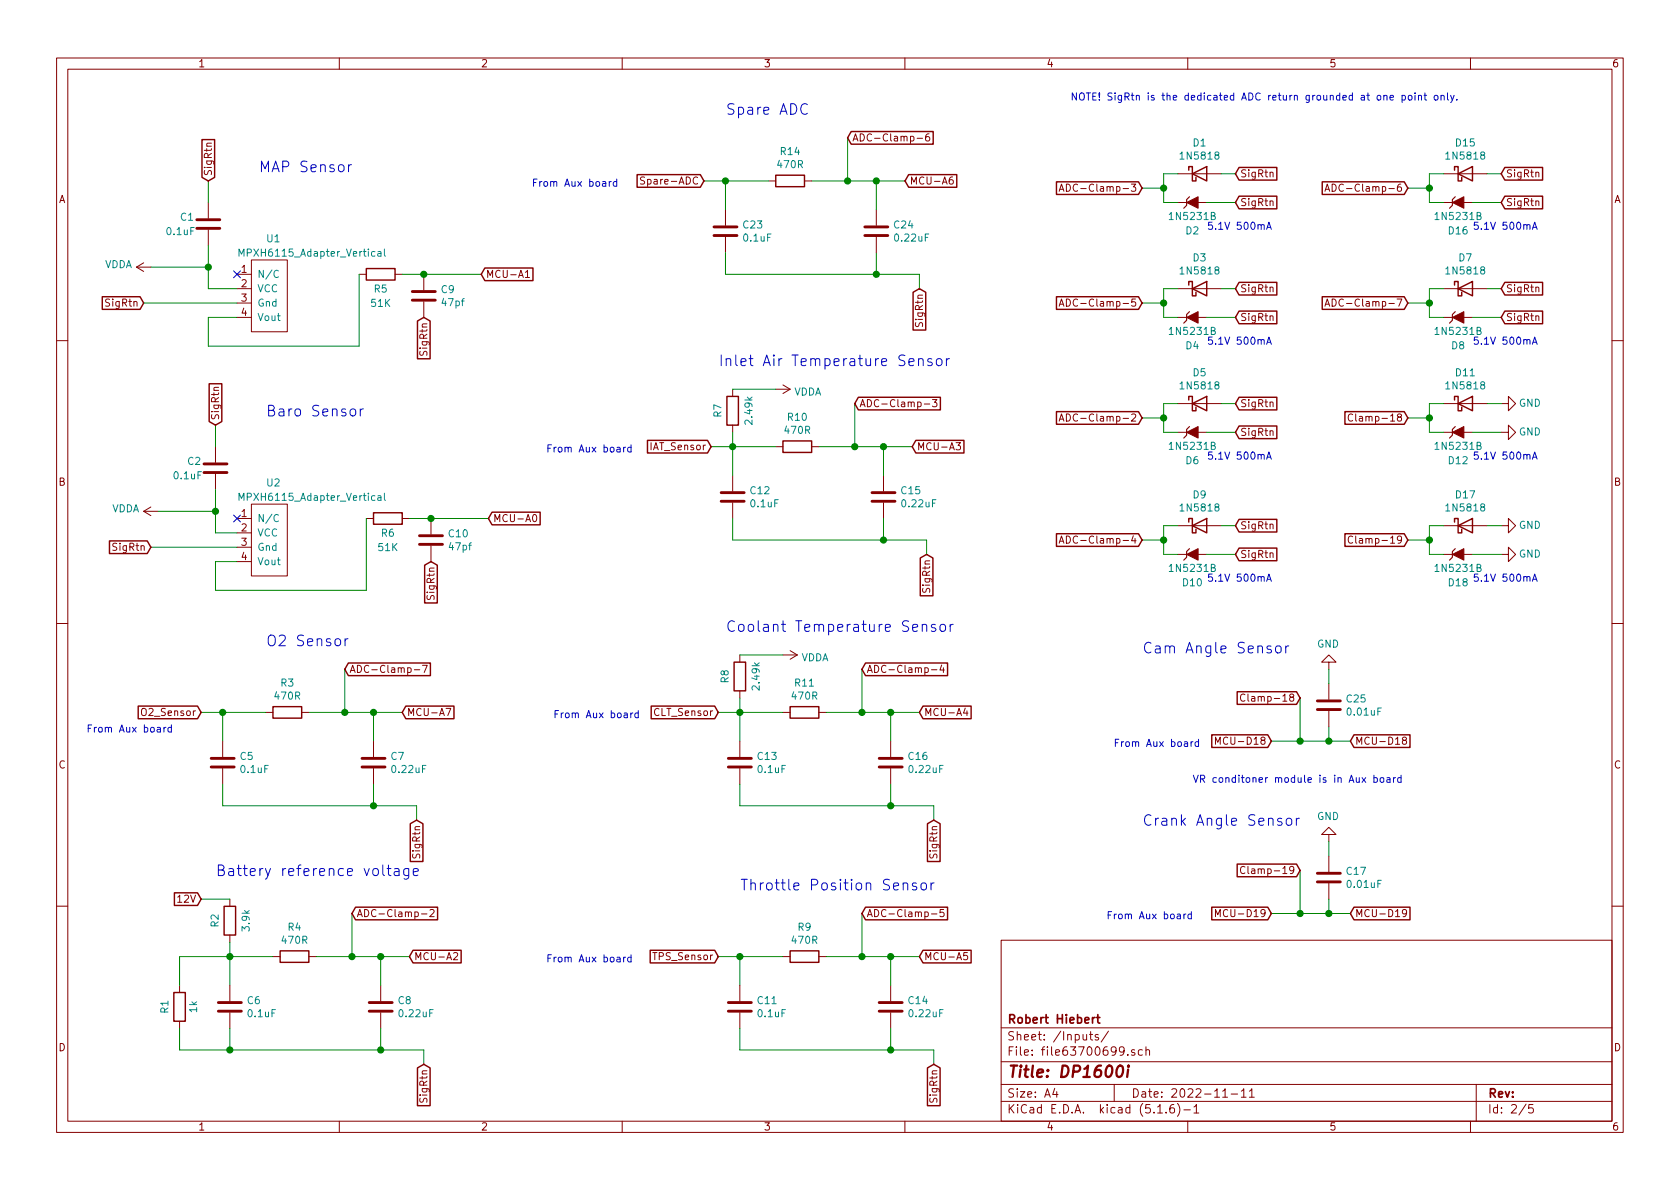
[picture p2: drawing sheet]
EESchema Schematic File Version 4
EELAYER 30 0
EELAYER END
$Descr A4 11693 8268
encoding utf-8
Sheet 2 5
Title "DP1600i"
Date "2022-11-11"
Rev ""
Comp "Robert Hiebert"
Comment1 ""
Comment2 ""
Comment3 ""
Comment4 ""
$EndDescr
$Comp
L Device:C C1
U 1 1
P 1450 1550
F 0 "C1" H 1250 1600 50  0000 L CNN
F 1 "0.1uF" H 1150 1500 50  0000 L CNN
F 2 "Capacitor_THT:C_Disc_D5.0mm_W2.5mm_P2.50mm" H 1488 1400 50  0001 C CNN
F 3 "~" H 1450 1550 50  0001 C CNN
F 4 "445-174244-1-ND" H 300 50  50  0001 C CNN "Digikey Part Number"
F 5 "TDK" H 300 50  50  0001 C CNN "Manufacturer_Name"
F 6 "FA18X7R1H103KNU06" H 300 50  50  0001 C CNN "Manufacturer_Part_Number"
F 7 "https://www.digikey.com.au/product-detail/en/tdk-corporation/FA18X7R1H103KNU06/445-174244-1-ND/5865002" H 300 50  50  0001 C CNN "URL"
	1    1450 1550
	1    0    0    -1  
$EndComp
Text Notes 1800 1200 0    74   ~ 0
MAP Sensor
$Comp
L Device:R R3
U 1 1
P 2000 4950
F 0 "R3" V 1793 4950 50  0000 C CNN
F 1 "470R" V 1884 4950 50  0000 C CNN
F 2 "Resistor_THT:R_Axial_DIN0207_L6.3mm_D2.5mm_P7.62mm_Horizontal" V 1930 4950 50  0001 C CNN
F 3 "~" H 2000 4950 50  0001 C CNN
F 4 "Vishay" H 50  2150 50  0001 C CNN "Manufacturer_Name"
F 5 "MBA02040C4700FRP00" H 50  2150 50  0001 C CNN "Manufacturer_Part_Number"
F 6 "https://www.digikey.com.au/product-detail/en/vishay-beyschlag-draloric-bc-components/MBA02040C4700FRP00/BC3516CT-ND/7350946" H 50  2150 50  0001 C CNN "URL"
F 7 "BC3516CT-ND" H 50  2150 50  0001 C CNN "Digikey Part Number"
	1    2000 4950
	0    1    1    0   
$EndComp
$Comp
L Device:C C7
U 1 1
P 2600 5300
F 0 "C7" H 2715 5346 50  0000 L CNN
F 1 "0.22uF" H 2715 5255 50  0000 L CNN
F 2 "Capacitor_THT:C_Disc_D5.0mm_W2.5mm_P2.50mm" H 2638 5150 50  0001 C CNN
F 3 "~" H 2600 5300 50  0001 C CNN
F 4 "445-180564-1-ND" H 50  2150 50  0001 C CNN "Digikey Part Number"
F 5 "TDK" H 50  2150 50  0001 C CNN "Manufacturer_Name"
F 6 "FA18X8R1E224KRU06" H 50  2150 50  0001 C CNN "Manufacturer_Part_Number"
F 7 "https://www.digikey.com.au/product-detail/en/tdk-corporation/FA18X8R1E224KRU06/445-180564-1-ND/9560690" H 50  2150 50  0001 C CNN "URL"
	1    2600 5300
	1    0    0    -1  
$EndComp
$Comp
L Device:C C5
U 1 1
P 1550 5300
F 0 "C5" H 1665 5346 50  0000 L CNN
F 1 "0.1uF" H 1665 5255 50  0000 L CNN
F 2 "Capacitor_THT:C_Disc_D5.0mm_W2.5mm_P2.50mm" H 1588 5150 50  0001 C CNN
F 3 "~" H 1550 5300 50  0001 C CNN
F 4 "445-180563-1-ND" H 50  2150 50  0001 C CNN "Digikey Part Number"
F 5 "TDK" H 50  2150 50  0001 C CNN "Manufacturer_Name"
F 6 "FA18X8R1E104KNU06" H 50  2150 50  0001 C CNN "Manufacturer_Part_Number"
F 7 "https://www.digikey.com.au/product-detail/en/tdk-corporation/FA18X8R1E104KNU06/445-180563-1-ND/9560689" H 50  2150 50  0001 C CNN "URL"
	1    1550 5300
	1    0    0    -1  
$EndComp
Wire Wire Line
	1550 5450 1550 5600
Wire Wire Line
	1550 5600 2600 5600
Wire Wire Line
	2900 5600 2900 5700
Wire Wire Line
	2600 5450 2600 5600
Connection ~ 2600 5600
Wire Wire Line
	2600 5600 2900 5600
Wire Wire Line
	1550 5150 1550 4950
Wire Wire Line
	1550 4950 1850 4950
Wire Wire Line
	2150 4950 2400 4950
Wire Wire Line
	2600 4950 2600 5150
Wire Wire Line
	2400 4650 2400 4950
Connection ~ 2400 4950
Wire Wire Line
	2400 4950 2600 4950
Text GLabel 1400 4950 0    50   Input ~ 0
O2_Sensor
Wire Wire Line
	1400 4950 1550 4950
Connection ~ 1550 4950
Text GLabel 2800 4950 2    50   Input ~ 0
MCU-A7
Wire Wire Line
	2800 4950 2600 4950
Connection ~ 2600 4950
Text Notes 1850 4500 0    74   ~ 0
O2 Sensor
$Comp
L Device:R R9
U 1 1
P 5600 6650
F 0 "R9" V 5393 6650 50  0000 C CNN
F 1 "470R" V 5484 6650 50  0000 C CNN
F 2 "Resistor_THT:R_Axial_DIN0207_L6.3mm_D2.5mm_P7.62mm_Horizontal" V 5530 6650 50  0001 C CNN
F 3 "~" H 5600 6650 50  0001 C CNN
F 4 "Vishay" H 50  5350 50  0001 C CNN "Manufacturer_Name"
F 5 "MBA02040C4700FRP00" H 50  5350 50  0001 C CNN "Manufacturer_Part_Number"
F 6 "https://www.digikey.com.au/product-detail/en/vishay-beyschlag-draloric-bc-components/MBA02040C4700FRP00/BC3516CT-ND/7350946" H 50  5350 50  0001 C CNN "URL"
F 7 "BC3516CT-ND" H 50  5350 50  0001 C CNN "Digikey Part Number"
	1    5600 6650
	0    1    1    0   
$EndComp
$Comp
L Device:C C14
U 1 1
P 6200 7000
F 0 "C14" H 6315 7046 50  0000 L CNN
F 1 "0.22uF" H 6315 6955 50  0000 L CNN
F 2 "Capacitor_THT:C_Disc_D5.0mm_W2.5mm_P2.50mm" H 6238 6850 50  0001 C CNN
F 3 "~" H 6200 7000 50  0001 C CNN
F 4 "445-180564-1-ND" H 50  5350 50  0001 C CNN "Digikey Part Number"
F 5 "TDK" H 50  5350 50  0001 C CNN "Manufacturer_Name"
F 6 "FA18X8R1E224KRU06" H 50  5350 50  0001 C CNN "Manufacturer_Part_Number"
F 7 "https://www.digikey.com.au/product-detail/en/tdk-corporation/FA18X8R1E224KRU06/445-180564-1-ND/9560690" H 50  5350 50  0001 C CNN "URL"
	1    6200 7000
	1    0    0    -1  
$EndComp
$Comp
L Device:C C11
U 1 1
P 5150 7000
F 0 "C11" H 5265 7046 50  0000 L CNN
F 1 "0.1uF" H 5265 6955 50  0000 L CNN
F 2 "Capacitor_THT:C_Disc_D5.0mm_W2.5mm_P2.50mm" H 5188 6850 50  0001 C CNN
F 3 "~" H 5150 7000 50  0001 C CNN
F 4 "445-180563-1-ND" H 50  5350 50  0001 C CNN "Digikey Part Number"
F 5 "TDK" H 50  5350 50  0001 C CNN "Manufacturer_Name"
F 6 "FA18X8R1E104KNU06" H 50  5350 50  0001 C CNN "Manufacturer_Part_Number"
F 7 "https://www.digikey.com.au/product-detail/en/tdk-corporation/FA18X8R1E104KNU06/445-180563-1-ND/9560689" H 50  5350 50  0001 C CNN "URL"
	1    5150 7000
	1    0    0    -1  
$EndComp
Wire Wire Line
	5150 7150 5150 7300
Wire Wire Line
	5150 7300 6200 7300
Wire Wire Line
	6500 7300 6500 7400
Wire Wire Line
	6200 7150 6200 7300
Connection ~ 6200 7300
Wire Wire Line
	6200 7300 6500 7300
Wire Wire Line
	5150 6850 5150 6650
Wire Wire Line
	5150 6650 5450 6650
Wire Wire Line
	5750 6650 6000 6650
Wire Wire Line
	6200 6650 6200 6850
Text GLabel 2450 6350 2    50   Input ~ 0
ADC-Clamp-2
Wire Wire Line
	6000 6350 6000 6650
Connection ~ 6000 6650
Wire Wire Line
	6000 6650 6200 6650
Text GLabel 5000 6650 0    50   Input ~ 0
TPS_Sensor
Wire Wire Line
	5000 6650 5150 6650
Connection ~ 5150 6650
Text GLabel 2850 6650 2    50   Input ~ 0
MCU-A2
Wire Wire Line
	6400 6650 6200 6650
Connection ~ 6200 6650
Text Notes 5150 6200 0    74   ~ 0
Throttle Position Sensor
$Comp
L Device:R R10
U 1 1
P 5550 3100
F 0 "R10" V 5343 3100 50  0000 C CNN
F 1 "470R" V 5434 3100 50  0000 C CNN
F 2 "Resistor_THT:R_Axial_DIN0207_L6.3mm_D2.5mm_P7.62mm_Horizontal" V 5480 3100 50  0001 C CNN
F 3 "~" H 5550 3100 50  0001 C CNN
F 4 "Vishay" H 0   0   50  0001 C CNN "Manufacturer_Name"
F 5 "MBA02040C4700FRP00" H 0   0   50  0001 C CNN "Manufacturer_Part_Number"
F 6 "https://www.digikey.com.au/product-detail/en/vishay-beyschlag-draloric-bc-components/MBA02040C4700FRP00/BC3516CT-ND/7350946" H 0   0   50  0001 C CNN "URL"
F 7 "BC3516CT-ND" H 0   0   50  0001 C CNN "Digikey Part Number"
	1    5550 3100
	0    1    1    0   
$EndComp
$Comp
L Device:C C15
U 1 1
P 6150 3450
F 0 "C15" H 6265 3496 50  0000 L CNN
F 1 "0.22uF" H 6265 3405 50  0000 L CNN
F 2 "Capacitor_THT:C_Disc_D5.0mm_W2.5mm_P2.50mm" H 6188 3300 50  0001 C CNN
F 3 "~" H 6150 3450 50  0001 C CNN
F 4 "445-180564-1-ND" H 0   0   50  0001 C CNN "Digikey Part Number"
F 5 "TDK" H 0   0   50  0001 C CNN "Manufacturer_Name"
F 6 "FA18X8R1E224KRU06" H 0   0   50  0001 C CNN "Manufacturer_Part_Number"
F 7 "https://www.digikey.com.au/product-detail/en/tdk-corporation/FA18X8R1E224KRU06/445-180564-1-ND/9560690" H 0   0   50  0001 C CNN "URL"
	1    6150 3450
	1    0    0    -1  
$EndComp
$Comp
L Device:C C12
U 1 1
P 5100 3450
F 0 "C12" H 5215 3496 50  0000 L CNN
F 1 "0.1uF" H 5215 3405 50  0000 L CNN
F 2 "Capacitor_THT:C_Disc_D5.0mm_W2.5mm_P2.50mm" H 5138 3300 50  0001 C CNN
F 3 "~" H 5100 3450 50  0001 C CNN
F 4 "445-180563-1-ND" H 0   0   50  0001 C CNN "Digikey Part Number"
F 5 "TDK" H 0   0   50  0001 C CNN "Manufacturer_Name"
F 6 "FA18X8R1E104KNU06" H 0   0   50  0001 C CNN "Manufacturer_Part_Number"
F 7 "https://www.digikey.com.au/product-detail/en/tdk-corporation/FA18X8R1E104KNU06/445-180563-1-ND/9560689" H 0   0   50  0001 C CNN "URL"
	1    5100 3450
	1    0    0    -1  
$EndComp
Wire Wire Line
	5100 3600 5100 3750
Wire Wire Line
	5100 3750 6150 3750
Wire Wire Line
	6450 3750 6450 3850
Wire Wire Line
	6150 3600 6150 3750
Connection ~ 6150 3750
Wire Wire Line
	6150 3750 6450 3750
Wire Wire Line
	5100 3300 5100 3100
Wire Wire Line
	5100 3100 5400 3100
Wire Wire Line
	5700 3100 5950 3100
Wire Wire Line
	6150 3100 6150 3300
Wire Wire Line
	5950 2800 5950 3100
Connection ~ 5950 3100
Wire Wire Line
	5950 3100 6150 3100
Text GLabel 4950 3100 0    50   Input ~ 0
IAT_Sensor
Wire Wire Line
	4950 3100 5100 3100
Connection ~ 5100 3100
Text GLabel 3400 3600 2    50   Input ~ 0
MCU-A0
Wire Wire Line
	6350 3100 6150 3100
Connection ~ 6150 3100
Text Notes 5000 2550 0    74   ~ 0
Inlet Air Temperature Sensor
$Comp
L Device:R R7
U 1 1
P 5100 2850
F 0 "R7" V 5200 2850 50  0000 C CNN
F 1 "2.49k" V 4984 2850 50  0000 C CNN
F 2 "Resistor_THT:R_Axial_DIN0207_L6.3mm_D2.5mm_P7.62mm_Horizontal" V 5030 2850 50  0001 C CNN
F 3 "~" H 5100 2850 50  0001 C CNN
F 4 "BC2.49KXCT-ND" H 0   0   50  0001 C CNN "Digikey Part Number"
F 5 "Vishay" H 0   0   50  0001 C CNN "Manufacturer_Name"
F 6 "MBA02040C2491FRP00" H 0   0   50  0001 C CNN "Manufacturer_Part_Number"
F 7 "https://www.digikey.com.au/product-detail/en/vishay-beyschlag-draloric-bc-components/MBA02040C2491FRP00/BC2-49KXCT-ND/336807" H 0   0   50  0001 C CNN "URL"
	1    5100 2850
	-1   0    0    1   
$EndComp
$Comp
L power:VDDA #PWR013
U 1 1
P 5400 2700
F 0 "#PWR013" H 5400 2550 50  0001 C CNN
F 1 "VDDA" V 5417 2828 50  0000 L CNN
F 2 "" H 5400 2700 50  0001 C CNN
F 3 "" H 5400 2700 50  0001 C CNN
	1    5400 2700
	0    1    1    0   
$EndComp
Wire Wire Line
	5400 2700 5100 2700
Wire Wire Line
	5100 3000 5100 3100
$Comp
L Device:R R11
U 1 1
P 5600 4950
F 0 "R11" V 5393 4950 50  0000 C CNN
F 1 "470R" V 5484 4950 50  0000 C CNN
F 2 "Resistor_THT:R_Axial_DIN0207_L6.3mm_D2.5mm_P7.62mm_Horizontal" V 5530 4950 50  0001 C CNN
F 3 "~" H 5600 4950 50  0001 C CNN
F 4 "Vishay" H 0   0   50  0001 C CNN "Manufacturer_Name"
F 5 "MBA02040C4700FRP00" H 0   0   50  0001 C CNN "Manufacturer_Part_Number"
F 6 "https://www.digikey.com.au/product-detail/en/vishay-beyschlag-draloric-bc-components/MBA02040C4700FRP00/BC3516CT-ND/7350946" H 0   0   50  0001 C CNN "URL"
F 7 "BC3516CT-ND" H 0   0   50  0001 C CNN "Digikey Part Number"
	1    5600 4950
	0    1    1    0   
$EndComp
$Comp
L Device:C C16
U 1 1
P 6200 5300
F 0 "C16" H 6315 5346 50  0000 L CNN
F 1 "0.22uF" H 6315 5255 50  0000 L CNN
F 2 "Capacitor_THT:C_Disc_D5.0mm_W2.5mm_P2.50mm" H 6238 5150 50  0001 C CNN
F 3 "~" H 6200 5300 50  0001 C CNN
F 4 "445-180564-1-ND" H 0   0   50  0001 C CNN "Digikey Part Number"
F 5 "TDK" H 0   0   50  0001 C CNN "Manufacturer_Name"
F 6 "FA18X8R1E224KRU06" H 0   0   50  0001 C CNN "Manufacturer_Part_Number"
F 7 "https://www.digikey.com.au/product-detail/en/tdk-corporation/FA18X8R1E224KRU06/445-180564-1-ND/9560690" H 0   0   50  0001 C CNN "URL"
	1    6200 5300
	1    0    0    -1  
$EndComp
$Comp
L Device:C C13
U 1 1
P 5150 5300
F 0 "C13" H 5265 5346 50  0000 L CNN
F 1 "0.1uF" H 5265 5255 50  0000 L CNN
F 2 "Capacitor_THT:C_Disc_D5.0mm_W2.5mm_P2.50mm" H 5188 5150 50  0001 C CNN
F 3 "~" H 5150 5300 50  0001 C CNN
F 4 "445-180563-1-ND" H 0   0   50  0001 C CNN "Digikey Part Number"
F 5 "TDK" H 0   0   50  0001 C CNN "Manufacturer_Name"
F 6 "FA18X8R1E104KNU06" H 0   0   50  0001 C CNN "Manufacturer_Part_Number"
F 7 "https://www.digikey.com.au/product-detail/en/tdk-corporation/FA18X8R1E104KNU06/445-180563-1-ND/9560689" H 0   0   50  0001 C CNN "URL"
	1    5150 5300
	1    0    0    -1  
$EndComp
Wire Wire Line
	5150 5450 5150 5600
Wire Wire Line
	5150 5600 6200 5600
Wire Wire Line
	6500 5600 6500 5700
Wire Wire Line
	6200 5450 6200 5600
Connection ~ 6200 5600
Wire Wire Line
	6200 5600 6500 5600
Wire Wire Line
	5150 5150 5150 4950
Wire Wire Line
	5150 4950 5450 4950
Wire Wire Line
	5750 4950 6000 4950
Wire Wire Line
	6200 4950 6200 5150
Wire Wire Line
	6000 4650 6000 4950
Connection ~ 6000 4950
Wire Wire Line
	6000 4950 6200 4950
Text GLabel 5000 4950 0    50   Input ~ 0
CLT_Sensor
Wire Wire Line
	5000 4950 5150 4950
Connection ~ 5150 4950
Text GLabel 3350 1900 2    50   Input ~ 0
MCU-A1
Wire Wire Line
	6400 4950 6200 4950
Connection ~ 6200 4950
Text Notes 5050 4400 0    74   ~ 0
Coolant Temperature Sensor
$Comp
L Device:R R8
U 1 1
P 5150 4700
F 0 "R8" V 5250 4700 50  0000 C CNN
F 1 "2.49k" V 5034 4700 50  0000 C CNN
F 2 "Resistor_THT:R_Axial_DIN0207_L6.3mm_D2.5mm_P7.62mm_Horizontal" V 5080 4700 50  0001 C CNN
F 3 "~" H 5150 4700 50  0001 C CNN
F 4 "BC2.49KXCT-ND" H 0   0   50  0001 C CNN "Digikey Part Number"
F 5 "Vishay" H 0   0   50  0001 C CNN "Manufacturer_Name"
F 6 "MBA02040C2491FRP00" H 0   0   50  0001 C CNN "Manufacturer_Part_Number"
F 7 "https://www.digikey.com.au/product-detail/en/vishay-beyschlag-draloric-bc-components/MBA02040C2491FRP00/BC2-49KXCT-ND/336807" H 0   0   50  0001 C CNN "URL"
	1    5150 4700
	-1   0    0    1   
$EndComp
$Comp
L power:VDDA #PWR014
U 1 1
P 5450 4550
F 0 "#PWR014" H 5450 4400 50  0001 C CNN
F 1 "VDDA" V 5467 4678 50  0000 L CNN
F 2 "" H 5450 4550 50  0001 C CNN
F 3 "" H 5450 4550 50  0001 C CNN
	1    5450 4550
	0    1    1    0   
$EndComp
Wire Wire Line
	5450 4550 5150 4550
Wire Wire Line
	5150 4850 5150 4950
$Comp
L Device:R R4
U 1 1
P 2050 6650
F 0 "R4" V 1843 6650 50  0000 C CNN
F 1 "470R" V 1934 6650 50  0000 C CNN
F 2 "Resistor_THT:R_Axial_DIN0207_L6.3mm_D2.5mm_P7.62mm_Horizontal" V 1980 6650 50  0001 C CNN
F 3 "~" H 2050 6650 50  0001 C CNN
F 4 "Vishay" H -50 1800 50  0001 C CNN "Manufacturer_Name"
F 5 "MBA02040C4700FRP00" H -50 1800 50  0001 C CNN "Manufacturer_Part_Number"
F 6 "https://www.digikey.com.au/product-detail/en/vishay-beyschlag-draloric-bc-components/MBA02040C4700FRP00/BC3516CT-ND/7350946" H -50 1800 50  0001 C CNN "URL"
F 7 "BC3516CT-ND" H -50 1800 50  0001 C CNN "Digikey Part Number"
	1    2050 6650
	0    1    1    0   
$EndComp
$Comp
L Device:C C8
U 1 1
P 2650 7000
F 0 "C8" H 2765 7046 50  0000 L CNN
F 1 "0.22uF" H 2765 6955 50  0000 L CNN
F 2 "Capacitor_THT:C_Disc_D5.0mm_W2.5mm_P2.50mm" H 2688 6850 50  0001 C CNN
F 3 "~" H 2650 7000 50  0001 C CNN
F 4 "445-180564-1-ND" H -50 1800 50  0001 C CNN "Digikey Part Number"
F 5 "TDK" H -50 1800 50  0001 C CNN "Manufacturer_Name"
F 6 "FA18X8R1E224KRU06" H -50 1800 50  0001 C CNN "Manufacturer_Part_Number"
F 7 "https://www.digikey.com.au/product-detail/en/tdk-corporation/FA18X8R1E224KRU06/445-180564-1-ND/9560690" H -50 1800 50  0001 C CNN "URL"
	1    2650 7000
	1    0    0    -1  
$EndComp
$Comp
L Device:C C6
U 1 1
P 1600 7000
F 0 "C6" H 1715 7046 50  0000 L CNN
F 1 "0.1uF" H 1715 6955 50  0000 L CNN
F 2 "Capacitor_THT:C_Disc_D5.0mm_W2.5mm_P2.50mm" H 1638 6850 50  0001 C CNN
F 3 "~" H 1600 7000 50  0001 C CNN
F 4 "445-180563-1-ND" H -50 1800 50  0001 C CNN "Digikey Part Number"
F 5 "TDK" H -50 1800 50  0001 C CNN "Manufacturer_Name"
F 6 "FA18X8R1E104KNU06" H -50 1800 50  0001 C CNN "Manufacturer_Part_Number"
F 7 "https://www.digikey.com.au/product-detail/en/tdk-corporation/FA18X8R1E104KNU06/445-180563-1-ND/9560689" H -50 1800 50  0001 C CNN "URL"
	1    1600 7000
	1    0    0    -1  
$EndComp
Wire Wire Line
	1600 7150 1600 7300
Wire Wire Line
	2950 7300 2950 7400
Wire Wire Line
	2650 7150 2650 7300
Connection ~ 2650 7300
Wire Wire Line
	2650 7300 2950 7300
Wire Wire Line
	1600 6850 1600 6650
Wire Wire Line
	1600 6650 1900 6650
Wire Wire Line
	2650 6650 2650 6850
Text GLabel 5950 2800 2    50   Input ~ 0
ADC-Clamp-3
Wire Wire Line
	2450 6350 2450 6650
Connection ~ 2450 6650
Wire Wire Line
	2450 6650 2650 6650
Connection ~ 1600 6650
Text GLabel 6400 4950 2    50   Input ~ 0
MCU-A4
Wire Wire Line
	2850 6650 2650 6650
Connection ~ 2650 6650
Text Notes 1500 6100 0    74   ~ 0
Battery reference voltage
$Comp
L Device:R R2
U 1 1
P 1600 6400
F 0 "R2" V 1700 6400 50  0000 C CNN
F 1 "3.9k" V 1484 6400 50  0000 C CNN
F 2 "Resistor_THT:R_Axial_DIN0207_L6.3mm_D2.5mm_P7.62mm_Horizontal" V 1530 6400 50  0001 C CNN
F 3 "~" H 1600 6400 50  0001 C CNN
F 4 "BC3272CT-ND" H -50 1800 50  0001 C CNN "Digikey Part Number"
F 5 "Vishay" H -50 1800 50  0001 C CNN "Manufacturer_Name"
F 6 "MBA02040C3901FCT00" H -50 1800 50  0001 C CNN "Manufacturer_Part_Number"
F 7 "https://www.digikey.com.au/product-detail/en/vishay-beyschlag-draloric-bc-components/MBA02040C3901FCT00/BC3272CT-ND/6138775" H -50 1800 50  0001 C CNN "URL"
	1    1600 6400
	-1   0    0    1   
$EndComp
Wire Wire Line
	1600 6550 1600 6650
$Comp
L Device:R R1
U 1 1
P 1250 7000
F 0 "R1" V 1350 7000 50  0000 C CNN
F 1 "1k" V 1150 7000 50  0000 C CNN
F 2 "Resistor_THT:R_Axial_DIN0207_L6.3mm_D2.5mm_P7.62mm_Horizontal" V 1180 7000 50  0001 C CNN
F 3 "~" H 1250 7000 50  0001 C CNN
F 4 "BC1.00KXCT-ND" H -150 1800 50  0001 C CNN "Digikey Part Number"
F 5 "Vishay" H -150 1800 50  0001 C CNN "Manufacturer_Name"
F 6 "MBA02040C1001FRP00" H -150 1800 50  0001 C CNN "Manufacturer_Part_Number"
F 7 "" H -150 1800 50  0001 C CNN "URL"
	1    1250 7000
	-1   0    0    1   
$EndComp
Connection ~ 1600 7300
Text GLabel 1400 6250 0    50   Input ~ 0
12V
Wire Wire Line
	1400 6250 1600 6250
$Comp
L Device:R R5
U 1 1
P 2650 1900
F 0 "R5" V 2750 1900 50  0000 C CNN
F 1 "51K" V 2850 1900 50  0000 C CNN
F 2 "Resistor_THT:R_Axial_DIN0207_L6.3mm_D2.5mm_P7.62mm_Horizontal" V 2580 1900 50  0001 C CNN
F 3 "~" H 2650 1900 50  0001 C CNN
F 4 "Vishay" H -100 0   50  0001 C CNN "Manufacturer_Name"
F 5 "MBA02040C4700FRP00" H -100 0   50  0001 C CNN "Manufacturer_Part_Number"
F 6 "https://www.digikey.com.au/product-detail/en/vishay-beyschlag-draloric-bc-components/MBA02040C4700FRP00/BC3516CT-ND/7350946" H -100 0   50  0001 C CNN "URL"
F 7 "BC3516CT-ND" H -100 0   50  0001 C CNN "Digikey Part Number"
	1    2650 1900
	0    1    1    0   
$EndComp
$Comp
L Device:C C9
U 1 1
P 2950 2050
F 0 "C9" H 3065 2096 50  0000 L CNN
F 1 "47pf" H 3065 2005 50  0000 L CNN
F 2 "Capacitor_THT:C_Disc_D5.0mm_W2.5mm_P2.50mm" H 2988 1900 50  0001 C CNN
F 3 "~" H 2950 2050 50  0001 C CNN
F 4 "445-180522-1-ND" H 0   400 50  0001 C CNN "Digikey Part Number"
F 5 "TDK" H 0   400 50  0001 C CNN "Manufacturer_Name"
F 6 "FA18NP01H471JNU06" H 0   400 50  0001 C CNN "Manufacturer_Part_Number"
F 7 "https://www.digikey.com.au/product-detail/en/tdk-corporation/FA18NP01H471JNU06/445-180522-1-ND/9560648" H 0   400 50  0001 C CNN "URL"
	1    2950 2050
	1    0    0    -1  
$EndComp
Text GLabel 6350 3100 2    50   Input ~ 0
MCU-A3
Wire Wire Line
	2800 1900 2950 1900
Wire Wire Line
	3350 1900 2950 1900
Connection ~ 2950 1900
Wire Wire Line
	2200 6650 2450 6650
Wire Wire Line
	1600 7300 2650 7300
Text GLabel 2400 4650 2    50   Input ~ 0
ADC-Clamp-7
Text GLabel 6000 4650 2    50   Input ~ 0
ADC-Clamp-4
Text GLabel 6000 6350 2    50   Input ~ 0
ADC-Clamp-5
$Comp
L Diode:1N5818 D9
U 1 1
P 8350 3650
F 0 "D9" H 8350 3867 50  0000 C CNN
F 1 "1N5818" H 8350 3776 50  0000 C CNN
F 2 "Diode_THT:D_DO-41_SOD81_P10.16mm_Horizontal" H 8350 3475 50  0001 C CNN
F 3 "http://www.vishay.com/docs/88525/1n5817.pdf" H 8350 3650 50  0001 C CNN
	1    8350 3650
	1    0    0    -1  
$EndComp
Wire Wire Line
	8500 3650 8600 3650
Wire Wire Line
	8200 3650 8100 3650
Wire Wire Line
	8100 3650 8100 3750
Wire Wire Line
	8100 3850 8200 3850
Text GLabel 7950 3750 0    50   Input ~ 0
ADC-Clamp-4
Wire Wire Line
	7950 3750 8100 3750
Connection ~ 8100 3750
Wire Wire Line
	8100 3750 8100 3850
$Comp
L Diode:1N5818 D7
U 1 1
P 10200 2000
F 0 "D7" H 10200 2217 50  0000 C CNN
F 1 "1N5818" H 10200 2126 50  0000 C CNN
F 2 "Diode_THT:D_DO-41_SOD81_P10.16mm_Horizontal" H 10200 1825 50  0001 C CNN
F 3 "http://www.vishay.com/docs/88525/1n5817.pdf" H 10200 2000 50  0001 C CNN
	1    10200 2000
	1    0    0    -1  
$EndComp
Wire Wire Line
	10350 2000 10450 2000
Wire Wire Line
	10050 2000 9950 2000
Wire Wire Line
	9950 2000 9950 2100
Wire Wire Line
	9950 2200 10050 2200
Text GLabel 9800 2100 0    50   Input ~ 0
ADC-Clamp-7
Wire Wire Line
	9800 2100 9950 2100
Connection ~ 9950 2100
Wire Wire Line
	9950 2100 9950 2200
$Comp
L Diode:1N5818 D11
U 1 1
P 10200 2800
F 0 "D11" H 10200 3017 50  0000 C CNN
F 1 "1N5818" H 10200 2926 50  0000 C CNN
F 2 "Diode_THT:D_DO-41_SOD81_P10.16mm_Horizontal" H 10200 2625 50  0001 C CNN
F 3 "http://www.vishay.com/docs/88525/1n5817.pdf" H 10200 2800 50  0001 C CNN
	1    10200 2800
	1    0    0    -1  
$EndComp
$Comp
L power:GND #PWR029
U 1 1
P 10450 2800
F 0 "#PWR029" H 10450 2550 50  0001 C CNN
F 1 "GND" V 10450 2600 50  0000 C CNN
F 2 "" H 10450 2800 50  0001 C CNN
F 3 "" H 10450 2800 50  0001 C CNN
	1    10450 2800
	0    -1   -1   0   
$EndComp
Wire Wire Line
	10350 2800 10450 2800
Wire Wire Line
	10050 2800 9950 2800
Wire Wire Line
	9950 2800 9950 2900
Wire Wire Line
	9950 3000 10050 3000
Text GLabel 9800 2900 0    50   Input ~ 0
Clamp-18
Wire Wire Line
	9800 2900 9950 2900
Connection ~ 9950 2900
Wire Wire Line
	9950 2900 9950 3000
$Comp
L Device:C C2
U 1 1
P 1500 3250
F 0 "C2" H 1300 3300 50  0000 L CNN
F 1 "0.1uF" H 1200 3200 50  0000 L CNN
F 2 "Capacitor_THT:C_Disc_D5.0mm_W2.5mm_P2.50mm" H 1538 3100 50  0001 C CNN
F 3 "~" H 1500 3250 50  0001 C CNN
F 4 "445-174244-1-ND" H 350 1750 50  0001 C CNN "Digikey Part Number"
F 5 "TDK" H 350 1750 50  0001 C CNN "Manufacturer_Name"
F 6 "FA18X7R1H103KNU06" H 350 1750 50  0001 C CNN "Manufacturer_Part_Number"
F 7 "https://www.digikey.com.au/product-detail/en/tdk-corporation/FA18X7R1H103KNU06/445-174244-1-ND/5865002" H 350 1750 50  0001 C CNN "URL"
	1    1500 3250
	1    0    0    -1  
$EndComp
Text Notes 1850 2900 0    74   ~ 0
Baro Sensor
$Comp
L Device:R R6
U 1 1
P 2700 3600
F 0 "R6" V 2800 3600 50  0000 C CNN
F 1 "51K" V 2900 3600 50  0000 C CNN
F 2 "Resistor_THT:R_Axial_DIN0207_L6.3mm_D2.5mm_P7.62mm_Horizontal" V 2630 3600 50  0001 C CNN
F 3 "~" H 2700 3600 50  0001 C CNN
F 4 "Vishay" H -50 1700 50  0001 C CNN "Manufacturer_Name"
F 5 "MBA02040C4700FRP00" H -50 1700 50  0001 C CNN "Manufacturer_Part_Number"
F 6 "https://www.digikey.com.au/product-detail/en/vishay-beyschlag-draloric-bc-components/MBA02040C4700FRP00/BC3516CT-ND/7350946" H -50 1700 50  0001 C CNN "URL"
F 7 "BC3516CT-ND" H -50 1700 50  0001 C CNN "Digikey Part Number"
	1    2700 3600
	0    1    1    0   
$EndComp
$Comp
L Device:C C10
U 1 1
P 3000 3750
F 0 "C10" H 3115 3796 50  0000 L CNN
F 1 "47pf" H 3115 3705 50  0000 L CNN
F 2 "Capacitor_THT:C_Disc_D5.0mm_W2.5mm_P2.50mm" H 3038 3600 50  0001 C CNN
F 3 "~" H 3000 3750 50  0001 C CNN
F 4 "445-180522-1-ND" H 50  2100 50  0001 C CNN "Digikey Part Number"
F 5 "TDK" H 50  2100 50  0001 C CNN "Manufacturer_Name"
F 6 "FA18NP01H471JNU06" H 50  2100 50  0001 C CNN "Manufacturer_Part_Number"
F 7 "https://www.digikey.com.au/product-detail/en/tdk-corporation/FA18NP01H471JNU06/445-180522-1-ND/9560648" H 50  2100 50  0001 C CNN "URL"
	1    3000 3750
	1    0    0    -1  
$EndComp
Text GLabel 6400 6650 2    50   Input ~ 0
MCU-A5
Wire Wire Line
	2850 3600 3000 3600
Wire Wire Line
	3400 3600 3000 3600
Connection ~ 3000 3600
$Comp
L Diode:1N5818 D3
U 1 1
P 8350 2000
F 0 "D3" H 8350 2217 50  0000 C CNN
F 1 "1N5818" H 8350 2126 50  0000 C CNN
F 2 "Diode_THT:D_DO-41_SOD81_P10.16mm_Horizontal" H 8350 1825 50  0001 C CNN
F 3 "http://www.vishay.com/docs/88525/1n5817.pdf" H 8350 2000 50  0001 C CNN
	1    8350 2000
	1    0    0    -1  
$EndComp
Wire Wire Line
	8500 2000 8600 2000
Wire Wire Line
	8200 2000 8100 2000
Wire Wire Line
	8100 2000 8100 2100
Wire Wire Line
	8100 2200 8200 2200
Text GLabel 7950 2100 0    50   Input ~ 0
ADC-Clamp-5
Wire Wire Line
	7950 2100 8100 2100
Connection ~ 8100 2100
Wire Wire Line
	8100 2100 8100 2200
$Comp
L Diode:1N5818 D1
U 1 1
P 8350 1200
F 0 "D1" H 8350 1417 50  0000 C CNN
F 1 "1N5818" H 8350 1326 50  0000 C CNN
F 2 "Diode_THT:D_DO-41_SOD81_P10.16mm_Horizontal" H 8350 1025 50  0001 C CNN
F 3 "http://www.vishay.com/docs/88525/1n5817.pdf" H 8350 1200 50  0001 C CNN
	1    8350 1200
	1    0    0    -1  
$EndComp
Wire Wire Line
	8500 1200 8600 1200
Wire Wire Line
	8200 1200 8100 1200
Wire Wire Line
	8100 1200 8100 1300
Wire Wire Line
	8100 1400 8200 1400
Text GLabel 7950 1300 0    50   Input ~ 0
ADC-Clamp-3
Wire Wire Line
	7950 1300 8100 1300
Connection ~ 8100 1300
Wire Wire Line
	8100 1300 8100 1400
$Comp
L Diode:1N5818 D5
U 1 1
P 8350 2800
F 0 "D5" H 8350 3017 50  0000 C CNN
F 1 "1N5818" H 8350 2926 50  0000 C CNN
F 2 "Diode_THT:D_DO-41_SOD81_P10.16mm_Horizontal" H 8350 2625 50  0001 C CNN
F 3 "http://www.vishay.com/docs/88525/1n5817.pdf" H 8350 2800 50  0001 C CNN
	1    8350 2800
	1    0    0    -1  
$EndComp
Wire Wire Line
	8500 2800 8600 2800
Wire Wire Line
	8200 2800 8100 2800
Wire Wire Line
	8100 2800 8100 2900
Wire Wire Line
	8100 3000 8200 3000
Text GLabel 7950 2900 0    50   Input ~ 0
ADC-Clamp-2
Wire Wire Line
	7950 2900 8100 2900
Connection ~ 8100 2900
Wire Wire Line
	8100 2900 8100 3000
$Comp
L Device:C C17
U 1 1
P 9250 6100
F 0 "C17" H 9365 6146 50  0000 L CNN
F 1 "0.01uF" H 9365 6055 50  0000 L CNN
F 2 "Capacitor_THT:C_Disc_D5.0mm_W2.5mm_P2.50mm" H 9288 5950 50  0001 C CNN
F 3 "~" H 9250 6100 50  0001 C CNN
F 4 "445-174244-1-ND" H -650 2450 50  0001 C CNN "Digikey Part Number"
F 5 "TDK" H -650 2450 50  0001 C CNN "Manufacturer_Name"
F 6 "FA18X7R1H103KNU06" H -650 2450 50  0001 C CNN "Manufacturer_Part_Number"
F 7 "https://www.digikey.com.au/product-detail/en/tdk-corporation/FA18X7R1H103KNU06/445-174244-1-ND/5865002" H -650 2450 50  0001 C CNN "URL"
	1    9250 6100
	1    0    0    -1  
$EndComp
Wire Wire Line
	9250 6350 9250 6250
$Comp
L power:GND #PWR024
U 1 1
P 9250 5850
F 0 "#PWR024" H 9250 5600 50  0001 C CNN
F 1 "GND" H 9255 5677 50  0000 C CNN
F 2 "" H 9250 5850 50  0001 C CNN
F 3 "" H 9250 5850 50  0001 C CNN
	1    9250 5850
	-1   0    0    1   
$EndComp
Wire Wire Line
	9250 5850 9250 5950
Text GLabel 9400 6350 2    50   Input ~ 0
MCU-D19
Wire Wire Line
	9400 6350 9250 6350
Connection ~ 9250 6350
Text GLabel 9050 6050 0    50   Input ~ 0
Clamp-19
Text GLabel 8850 6350 0    50   Input ~ 0
MCU-D19
Text Notes 7950 5750 0    74   ~ 0
Crank Angle Sensor
Wire Wire Line
	8850 6350 9050 6350
Wire Wire Line
	9050 6050 9050 6350
Connection ~ 9050 6350
Wire Wire Line
	9050 6350 9250 6350
Wire Wire Line
	1250 6650 1250 6850
Wire Wire Line
	1250 6650 1600 6650
Wire Wire Line
	1250 7300 1250 7150
Wire Wire Line
	1250 7300 1600 7300
Text Notes 3800 6700 0    50   ~ 0
From Aux board
Text Notes 3800 3150 0    50   ~ 0
From Aux board
Text Notes 3850 5000 0    50   ~ 0
From Aux board
Text Notes 600  5100 0    50   ~ 0
From Aux board
Text Notes 7700 6400 0    50   ~ 0
From Aux board
Text Notes 8300 5450 0    50   ~ 0
VR conditoner module is in Aux board
Wire Wire Line
	1650 2000 1450 2000
Wire Wire Line
	1450 2000 1450 1850
Wire Wire Line
	1000 2100 1650 2100
Wire Wire Line
	1650 2200 1450 2200
Wire Wire Line
	1450 2200 1450 2400
Wire Wire Line
	1450 2400 2500 2400
Wire Wire Line
	2500 2400 2500 1900
Wire Wire Line
	1650 3700 1500 3700
Wire Wire Line
	1500 3700 1500 3550
Wire Wire Line
	1050 3800 1650 3800
Wire Wire Line
	1650 3900 1500 3900
Wire Wire Line
	1500 3900 1500 4100
Wire Wire Line
	1500 4100 2550 4100
Wire Wire Line
	2550 4100 2550 3600
NoConn ~ 1650 1900
NoConn ~ 1650 3600
$Comp
L Device:R R14
U 1 1
P 5500 1250
F 0 "R14" V 5293 1250 50  0000 C CNN
F 1 "470R" V 5384 1250 50  0000 C CNN
F 2 "Resistor_THT:R_Axial_DIN0207_L6.3mm_D2.5mm_P7.62mm_Horizontal" V 5430 1250 50  0001 C CNN
F 3 "~" H 5500 1250 50  0001 C CNN
F 4 "Vishay" H -50 -50 50  0001 C CNN "Manufacturer_Name"
F 5 "MBA02040C4700FRP00" H -50 -50 50  0001 C CNN "Manufacturer_Part_Number"
F 6 "https://www.digikey.com.au/product-detail/en/vishay-beyschlag-draloric-bc-components/MBA02040C4700FRP00/BC3516CT-ND/7350946" H -50 -50 50  0001 C CNN "URL"
F 7 "BC3516CT-ND" H -50 -50 50  0001 C CNN "Digikey Part Number"
	1    5500 1250
	0    1    1    0   
$EndComp
$Comp
L Device:C C24
U 1 1
P 6100 1600
F 0 "C24" H 6215 1646 50  0000 L CNN
F 1 "0.22uF" H 6215 1555 50  0000 L CNN
F 2 "Capacitor_THT:C_Disc_D5.0mm_W2.5mm_P2.50mm" H 6138 1450 50  0001 C CNN
F 3 "~" H 6100 1600 50  0001 C CNN
F 4 "445-180564-1-ND" H -50 -50 50  0001 C CNN "Digikey Part Number"
F 5 "TDK" H -50 -50 50  0001 C CNN "Manufacturer_Name"
F 6 "FA18X8R1E224KRU06" H -50 -50 50  0001 C CNN "Manufacturer_Part_Number"
F 7 "https://www.digikey.com.au/product-detail/en/tdk-corporation/FA18X8R1E224KRU06/445-180564-1-ND/9560690" H -50 -50 50  0001 C CNN "URL"
	1    6100 1600
	1    0    0    -1  
$EndComp
$Comp
L Device:C C23
U 1 1
P 5050 1600
F 0 "C23" H 5165 1646 50  0000 L CNN
F 1 "0.1uF" H 5165 1555 50  0000 L CNN
F 2 "Capacitor_THT:C_Disc_D5.0mm_W2.5mm_P2.50mm" H 5088 1450 50  0001 C CNN
F 3 "~" H 5050 1600 50  0001 C CNN
F 4 "445-180563-1-ND" H -50 -50 50  0001 C CNN "Digikey Part Number"
F 5 "TDK" H -50 -50 50  0001 C CNN "Manufacturer_Name"
F 6 "FA18X8R1E104KNU06" H -50 -50 50  0001 C CNN "Manufacturer_Part_Number"
F 7 "https://www.digikey.com.au/product-detail/en/tdk-corporation/FA18X8R1E104KNU06/445-180563-1-ND/9560689" H -50 -50 50  0001 C CNN "URL"
	1    5050 1600
	1    0    0    -1  
$EndComp
Wire Wire Line
	5050 1750 5050 1900
Wire Wire Line
	5050 1900 6100 1900
Wire Wire Line
	6400 1900 6400 2000
Wire Wire Line
	6100 1750 6100 1900
Connection ~ 6100 1900
Wire Wire Line
	6100 1900 6400 1900
Wire Wire Line
	5050 1450 5050 1250
Wire Wire Line
	5050 1250 5350 1250
Wire Wire Line
	5650 1250 5900 1250
Wire Wire Line
	6100 1250 6100 1450
Text GLabel 5900 950  2    50   Input ~ 0
ADC-Clamp-6
Wire Wire Line
	5900 950  5900 1250
Connection ~ 5900 1250
Wire Wire Line
	5900 1250 6100 1250
Text GLabel 4900 1250 0    50   Input ~ 0
Spare-ADC
Text GLabel 6300 1250 2    50   Input ~ 0
MCU-A6
Wire Wire Line
	6300 1250 6100 1250
Connection ~ 6100 1250
Text Notes 5050 800  0    74   ~ 0
Spare ADC\n
Text Notes 3700 1300 0    50   ~ 0
From Aux board
$Comp
L Diode:1N5818 D15
U 1 1
P 10200 1200
F 0 "D15" H 10200 1417 50  0000 C CNN
F 1 "1N5818" H 10200 1326 50  0000 C CNN
F 2 "Diode_THT:D_DO-41_SOD81_P10.16mm_Horizontal" H 10200 1025 50  0001 C CNN
F 3 "http://www.vishay.com/docs/88525/1n5817.pdf" H 10200 1200 50  0001 C CNN
	1    10200 1200
	1    0    0    -1  
$EndComp
Wire Wire Line
	10350 1200 10450 1200
Wire Wire Line
	10050 1200 9950 1200
Wire Wire Line
	9950 1200 9950 1300
Wire Wire Line
	9950 1400 10050 1400
Text GLabel 9800 1300 0    50   Input ~ 0
ADC-Clamp-6
Wire Wire Line
	9800 1300 9950 1300
Connection ~ 9950 1300
Wire Wire Line
	9950 1300 9950 1400
$Comp
L Diode:1N5818 D17
U 1 1
P 10200 3650
F 0 "D17" H 10200 3867 50  0000 C CNN
F 1 "1N5818" H 10200 3776 50  0000 C CNN
F 2 "Diode_THT:D_DO-41_SOD81_P10.16mm_Horizontal" H 10200 3475 50  0001 C CNN
F 3 "http://www.vishay.com/docs/88525/1n5817.pdf" H 10200 3650 50  0001 C CNN
	1    10200 3650
	1    0    0    -1  
$EndComp
$Comp
L power:GND #PWR049
U 1 1
P 10450 3650
F 0 "#PWR049" H 10450 3400 50  0001 C CNN
F 1 "GND" V 10450 3450 50  0000 C CNN
F 2 "" H 10450 3650 50  0001 C CNN
F 3 "" H 10450 3650 50  0001 C CNN
	1    10450 3650
	0    -1   -1   0   
$EndComp
Wire Wire Line
	10350 3650 10450 3650
Wire Wire Line
	10050 3650 9950 3650
Wire Wire Line
	9950 3650 9950 3750
Wire Wire Line
	9950 3850 10050 3850
Text GLabel 9800 3750 0    50   Input ~ 0
Clamp-19
Wire Wire Line
	9800 3750 9950 3750
Connection ~ 9950 3750
Wire Wire Line
	9950 3750 9950 3850
$Comp
L Device:C C25
U 1 1
P 9250 4900
F 0 "C25" H 9365 4946 50  0000 L CNN
F 1 "0.01uF" H 9365 4855 50  0000 L CNN
F 2 "Capacitor_THT:C_Disc_D5.0mm_W2.5mm_P2.50mm" H 9288 4750 50  0001 C CNN
F 3 "~" H 9250 4900 50  0001 C CNN
F 4 "445-174244-1-ND" H -650 1250 50  0001 C CNN "Digikey Part Number"
F 5 "TDK" H -650 1250 50  0001 C CNN "Manufacturer_Name"
F 6 "FA18X7R1H103KNU06" H -650 1250 50  0001 C CNN "Manufacturer_Part_Number"
F 7 "https://www.digikey.com.au/product-detail/en/tdk-corporation/FA18X7R1H103KNU06/445-174244-1-ND/5865002" H -650 1250 50  0001 C CNN "URL"
	1    9250 4900
	1    0    0    -1  
$EndComp
Wire Wire Line
	9250 5150 9250 5050
$Comp
L power:GND #PWR051
U 1 1
P 9250 4650
F 0 "#PWR051" H 9250 4400 50  0001 C CNN
F 1 "GND" H 9255 4477 50  0000 C CNN
F 2 "" H 9250 4650 50  0001 C CNN
F 3 "" H 9250 4650 50  0001 C CNN
	1    9250 4650
	-1   0    0    1   
$EndComp
Wire Wire Line
	9250 4650 9250 4750
Text GLabel 9400 5150 2    50   Input ~ 0
MCU-D18
Wire Wire Line
	9400 5150 9250 5150
Connection ~ 9250 5150
Text GLabel 9050 4850 0    50   Input ~ 0
Clamp-18
Text GLabel 8850 5150 0    50   Input ~ 0
MCU-D18
Text Notes 7950 4550 0    74   ~ 0
Cam Angle Sensor
Wire Wire Line
	8850 5150 9050 5150
Wire Wire Line
	9050 4850 9050 5150
Connection ~ 9050 5150
Wire Wire Line
	9050 5150 9250 5150
Text Notes 7750 5200 0    50   ~ 0
From Aux board
Wire Wire Line
	4900 1250 5050 1250
Connection ~ 5050 1250
Wire Wire Line
	1050 1850 1450 1850
Wire Wire Line
	1100 3550 1500 3550
Wire Wire Line
	1500 2950 1500 3100
Wire Wire Line
	1500 3400 1500 3550
Connection ~ 1500 3550
Wire Wire Line
	1450 1250 1450 1400
Wire Wire Line
	1450 1700 1450 1850
Connection ~ 1450 1850
$Comp
L DP1600i:MPXH6115_Adapter_Vertical U1
U 1 1
P 2000 2000
F 0 "U1" H 1850 2350 50  0000 L CNN
F 1 "MPXH6115_Adapter_Vertical" H 1650 2250 50  0000 L CNN
F 2 "MPXH61115AC6U Adapter:MPXH6115_Adapter_Vertical" H 2000 2000 50  0001 C CNN
F 3 "" H 2000 2000 50  0001 C CNN
	1    2000 2000
	1    0    0    -1  
$EndComp
$Comp
L DP1600i:MPXH6115_Adapter_Vertical U2
U 1 1
P 2000 3700
F 0 "U2" H 1850 4050 50  0000 L CNN
F 1 "MPXH6115_Adapter_Vertical" H 1650 3950 50  0000 L CNN
F 2 "MPXH61115AC6U Adapter:MPXH6115_Adapter_Vertical" H 2000 3700 50  0001 C CNN
F 3 "" H 2000 3700 50  0001 C CNN
	1    2000 3700
	1    0    0    -1  
$EndComp
Text GLabel 2950 2200 3    50   Input ~ 0
SigRtn
Text GLabel 1000 2100 0    50   Input ~ 0
SigRtn
$Comp
L power:VDDA #PWR0101
U 1 1
P 1050 1850
F 0 "#PWR0101" H 1050 1700 50  0001 C CNN
F 1 "VDDA" V 1065 1978 50  0000 L CNN
F 2 "" H 1050 1850 50  0001 C CNN
F 3 "" H 1050 1850 50  0001 C CNN
	1    1050 1850
	0    -1   -1   0   
$EndComp
Text GLabel 1450 1250 1    50   Input ~ 0
SigRtn
Text GLabel 1500 2950 1    50   Input ~ 0
SigRtn
$Comp
L power:VDDA #PWR0105
U 1 1
P 1100 3550
F 0 "#PWR0105" H 1100 3400 50  0001 C CNN
F 1 "VDDA" V 1115 3678 50  0000 L CNN
F 2 "" H 1100 3550 50  0001 C CNN
F 3 "" H 1100 3550 50  0001 C CNN
	1    1100 3550
	0    -1   -1   0   
$EndComp
Text GLabel 1050 3800 0    50   Input ~ 0
SigRtn
Text GLabel 3000 3900 3    50   Input ~ 0
SigRtn
Text GLabel 6400 2000 3    50   Input ~ 0
SigRtn
Text GLabel 6450 3850 3    50   Input ~ 0
SigRtn
Text GLabel 6500 5700 3    50   Input ~ 0
SigRtn
Text GLabel 2900 5700 3    50   Input ~ 0
SigRtn
Text GLabel 2950 7400 3    50   Input ~ 0
SigRtn
Text GLabel 6500 7400 3    50   Input ~ 0
SigRtn
Text GLabel 8600 3650 2    50   Input ~ 0
SigRtn
Text GLabel 8600 2800 2    50   Input ~ 0
SigRtn
Text GLabel 8600 2000 2    50   Input ~ 0
SigRtn
Text GLabel 8600 1200 2    50   Input ~ 0
SigRtn
Text GLabel 10450 1200 2    50   Input ~ 0
SigRtn
Text GLabel 10450 2000 2    50   Input ~ 0
SigRtn
$Comp
L V10-Ign-Inj-Drivers-V2-rescue:ZENERsmall D2
U 1 1
P 8300 1400
F 0 "D2" H 8300 1600 50  0000 C CNN
F 1 "1N5231B" H 8300 1500 50  0000 C CNN
F 2 "Diode_THT:D_DO-41_SOD81_P10.16mm_Horizontal" H 8300 1400 50  0001 C CNN
F 3 "" H 8300 1400 50  0000 C CNN
	1    8300 1400
	1    0    0    1   
$EndComp
$Comp
L V10-Ign-Inj-Drivers-V2-rescue:ZENERsmall D4
U 1 1
P 8300 2200
F 0 "D4" H 8300 2400 50  0000 C CNN
F 1 "1N5231B" H 8300 2300 50  0000 C CNN
F 2 "Diode_THT:D_DO-41_SOD81_P10.16mm_Horizontal" H 8300 2200 50  0001 C CNN
F 3 "" H 8300 2200 50  0000 C CNN
	1    8300 2200
	1    0    0    1   
$EndComp
$Comp
L V10-Ign-Inj-Drivers-V2-rescue:ZENERsmall D6
U 1 1
P 8300 3000
F 0 "D6" H 8300 3200 50  0000 C CNN
F 1 "1N5231B" H 8300 3100 50  0000 C CNN
F 2 "Diode_THT:D_DO-41_SOD81_P10.16mm_Horizontal" H 8300 3000 50  0001 C CNN
F 3 "" H 8300 3000 50  0000 C CNN
	1    8300 3000
	1    0    0    1   
$EndComp
$Comp
L V10-Ign-Inj-Drivers-V2-rescue:ZENERsmall D10
U 1 1
P 8300 3850
F 0 "D10" H 8300 4050 50  0000 C CNN
F 1 "1N5231B" H 8300 3950 50  0000 C CNN
F 2 "Diode_THT:D_DO-41_SOD81_P10.16mm_Horizontal" H 8300 3850 50  0001 C CNN
F 3 "" H 8300 3850 50  0000 C CNN
	1    8300 3850
	1    0    0    1   
$EndComp
$Comp
L V10-Ign-Inj-Drivers-V2-rescue:ZENERsmall D16
U 1 1
P 10150 1400
F 0 "D16" H 10150 1600 50  0000 C CNN
F 1 "1N5231B" H 10150 1500 50  0000 C CNN
F 2 "Diode_THT:D_DO-41_SOD81_P10.16mm_Horizontal" H 10150 1400 50  0001 C CNN
F 3 "" H 10150 1400 50  0000 C CNN
	1    10150 1400
	1    0    0    1   
$EndComp
$Comp
L V10-Ign-Inj-Drivers-V2-rescue:ZENERsmall D8
U 1 1
P 10150 2200
F 0 "D8" H 10150 2400 50  0000 C CNN
F 1 "1N5231B" H 10150 2300 50  0000 C CNN
F 2 "Diode_THT:D_DO-41_SOD81_P10.16mm_Horizontal" H 10150 2200 50  0001 C CNN
F 3 "" H 10150 2200 50  0000 C CNN
	1    10150 2200
	1    0    0    1   
$EndComp
$Comp
L V10-Ign-Inj-Drivers-V2-rescue:ZENERsmall D12
U 1 1
P 10150 3000
F 0 "D12" H 10150 3200 50  0000 C CNN
F 1 "1N5231B" H 10150 3100 50  0000 C CNN
F 2 "Diode_THT:D_DO-41_SOD81_P10.16mm_Horizontal" H 10150 3000 50  0001 C CNN
F 3 "" H 10150 3000 50  0000 C CNN
	1    10150 3000
	1    0    0    1   
$EndComp
$Comp
L V10-Ign-Inj-Drivers-V2-rescue:ZENERsmall D18
U 1 1
P 10150 3850
F 0 "D18" H 10150 4050 50  0000 C CNN
F 1 "1N5231B" H 10150 3950 50  0000 C CNN
F 2 "Diode_THT:D_DO-41_SOD81_P10.16mm_Horizontal" H 10150 3850 50  0001 C CNN
F 3 "" H 10150 3850 50  0000 C CNN
	1    10150 3850
	1    0    0    1   
$EndComp
Text GLabel 8600 1400 2    50   Input ~ 0
SigRtn
Text GLabel 8600 2200 2    50   Input ~ 0
SigRtn
Text GLabel 8600 3000 2    50   Input ~ 0
SigRtn
Text GLabel 8600 3850 2    50   Input ~ 0
SigRtn
Text GLabel 10450 1400 2    50   Input ~ 0
SigRtn
Text GLabel 10450 2200 2    50   Input ~ 0
SigRtn
Wire Wire Line
	8400 1400 8600 1400
Wire Wire Line
	8400 2200 8600 2200
Wire Wire Line
	8400 3000 8600 3000
Wire Wire Line
	8400 3850 8600 3850
Wire Wire Line
	10250 3850 10450 3850
Wire Wire Line
	10250 3000 10450 3000
Wire Wire Line
	10250 2200 10450 2200
Wire Wire Line
	10250 1400 10450 1400
$Comp
L power:GND #PWR0110
U 1 1
P 10450 3000
F 0 "#PWR0110" H 10450 2750 50  0001 C CNN
F 1 "GND" V 10450 2800 50  0000 C CNN
F 2 "" H 10450 3000 50  0001 C CNN
F 3 "" H 10450 3000 50  0001 C CNN
	1    10450 3000
	0    -1   -1   0   
$EndComp
$Comp
L power:GND #PWR0111
U 1 1
P 10450 3850
F 0 "#PWR0111" H 10450 3600 50  0001 C CNN
F 1 "GND" V 10450 3650 50  0000 C CNN
F 2 "" H 10450 3850 50  0001 C CNN
F 3 "" H 10450 3850 50  0001 C CNN
	1    10450 3850
	0    -1   -1   0   
$EndComp
Text Notes 8400 1600 0    50   ~ 0
5.1V 500mA
Text Notes 10250 1600 0    50   ~ 0
5.1V 500mA
Text Notes 8400 2400 0    50   ~ 0
5.1V 500mA
Text Notes 10250 2400 0    50   ~ 0
5.1V 500mA
Text Notes 10250 3200 0    50   ~ 0
5.1V 500mA
Text Notes 8400 3200 0    50   ~ 0
5.1V 500mA
Text Notes 8400 4050 0    50   ~ 0
5.1V 500mA
Text Notes 10250 4050 0    50   ~ 0
5.1V 500mA
Text Notes 7450 700  0    50   ~ 0
NOTE! SigRtn is the dedicated ADC return grounded at one point only.
$EndSCHEMATC
